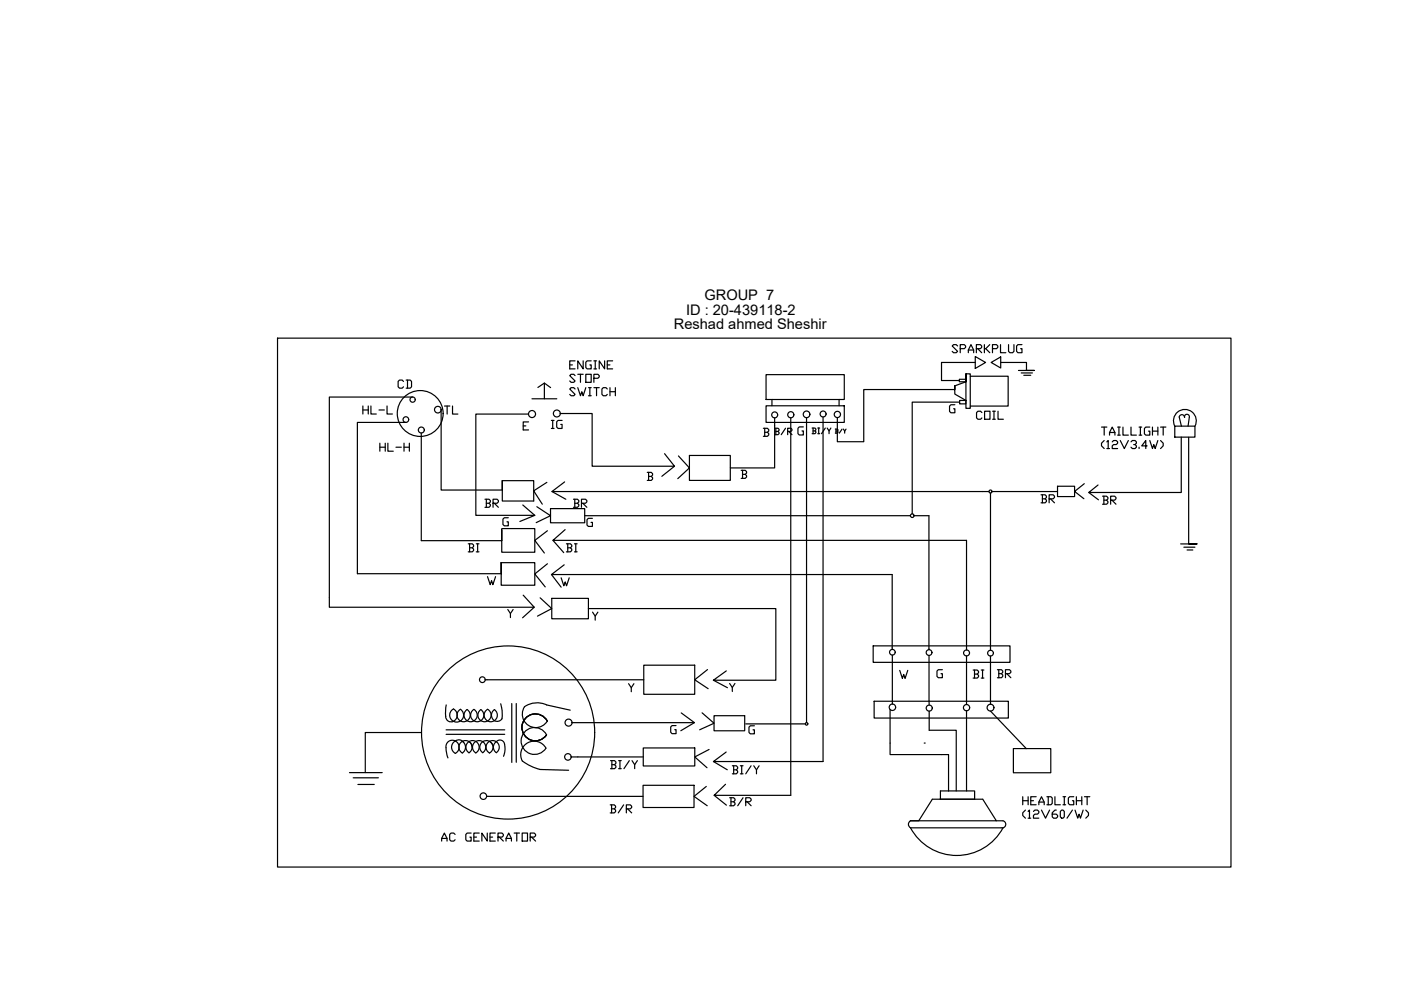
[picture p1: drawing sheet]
<svg xmlns="http://www.w3.org/2000/svg" width="297mm" height="210mm" viewBox="0 0 297 210" stroke-linecap="round" stroke-linejoin="round" font-family="sans-serif">
<!-- layer: 0 -->
<g fill="none" stroke="#000" stroke-width=".25">
<path d="M58.8 71.7h202.2v112.1h-202.2zM120.8 77.4h.6M121.9 76.5h-1.1v1.7h1.1M121.9 79.6l-.2-.2h-.6l-.3 .2 1.1 1.2-.2 .3h-.6l-.3-.3M122.5 79.4h1.1M123.1 79.4v1.7M123.6 76.5v1.7l-1.1-1.7v1.7M124.2 79.4h1.1v1.7h-1.1zM125.3 76.5h-.8l-.3 .3v1.1l.3 .3h.8v-.8h-.2M125.9 78.2h.6M125.9 76.5h.6M126.2 76.5v1.7"/>
<path d="M128.2 76.5v1.7l-1.2-1.7v1.7M128.8 77.4h.5M129.9 76.5h-1.1v1.7h1.1M162.4 79.4h16.6v5.3h-16.6zM204.8 79.3h.9v7.3h-.9v-7.3v1.6l-2.4 .9M205.7 79.8h8v6.3h-8M206.8 76.8h-7.2v3.9h3.8M206.8 75.6l2.2 1.2-2.2 1.3zM210.1 76.8l2.1-1.1v2.3zM212.2 76.8h5.4v1.7h1.7h-3.4M216.5 79.1h2.4M217.1 79.6h1.4"/>
<path d="M86 89.6h-10.2v32h30.5v-2.3v4.8h7.1v-4.8h-7.1M87.5 84.2h-17.7v44.5h43.5l-2.4-2.5M89.3 91.8v22.8h17.1v-2.3v4.8h7v-5h-7M93.5 86.9v17h13v-2v4.3h6.7v-4.3h-6.7M110.9 90.3h.6M112.1 87.8h-11.2v21.5h12.5l-3.2 1.3M112.1 89.5h-1.2v1.7h1.2M112.8 84.6h5.3M114 82.2l1.4-1 1.3 1M115.4 81.2v3.4M118.8 87.7h6.7v11.2h17.5l-2.1-2.7M121.9 82.5l-.2-.3h-.6l-.3 .3 1.1 1.1-.2 .3h-.6l-.3-.3"/>
<path d="M122.5 82.2l.6 1.7 .3-.8 .2 .8 .6-1.7M124.8 82.2h.5M124.8 83.9h.5M125.1 82.2v1.7M125.9 80.2h.9l.2-.3v-.3l-.2-.2h-.9v1.7M125.9 82.2h1.1M126.5 82.2v1.7M128.8 82.5l-.3-.3h-.6l-.3 .3v1.1l.3 .3h.6l.3-.3M129.3 82.2v1.7M129.3 83.1h1.2M130.5 82.2v1.7M143 98.9l-2.7 2.1"/>
<path d="M143.8 96.7l2.4 2.5-2.5 2.3M146.2 96.6h8.6v5.3h-8.6zM157.1 99.7h.9l.3 .3v.3l-.3 .3M157.4 99.7v1.7M162.4 86h16.6v3.6h-16.6zM163.7 84.7v1.3M164.2 90.3v8.9h-9.4M167.7 88.6v80h-16.3l2.4-2.3M170.3 90.5h-.8l-.3 .3v1.1l.3 .3h.8v-.8h-.3M171 88.6v64.6M174.5 88.4v73.1h-23.2l2.7-2M177.9 84.7v1.3"/>
<path d="M178.5 91l-.5 .8M178.8 91l.3 .4v.4M179.4 91l-.3 .4M202.5 85.8h-.9l-.3 .3v1.1l.3 .3h.9v-.8h-.3M203.4 80.4h1.4v.5h-1.4zM203.5 84.9h1.3v.7h-1.3zM203.5 85.3h-10.1v23.6M204.8 84.9l-2.4-1.4v-1.7v.8h-19.3v11.1h-5.6v-5.2M233.5 90.6h1.2M234.1 93.4l-.6 .6v.5l.6 .6M234.1 90.6v1.7M234.7 93.7l.3-.3v1.7"/>
<path d="M234.7 95.1h.5M235.2 92.3v-.6l.6-1.1 .6 1.1v.6M235.2 91.7h1.2M235.8 93.7l.3-.3h.6l.3 .3v.3l-.3 .3h-.6l-.3 .2v.6h1.2M237 90.6h.5M237 92.3h.5M237.2 90.6v1.7M237.5 93.4l.9 1.7 .8-1.7M238.1 90.6v1.7h1.1M239.8 90.6v1.7h1.1M239.8 93.7l.3-.3h.6l.2 .3v.3l-.2 .3h-.3M240.7 94.3l.2 .2v.3l-.2 .3h-.6l-.3-.3"/>
<path d="M241.5 90.6h.6M241.5 92.3h.6M241.5 94.8v.3M241.8 90.6v1.7M243.2 94.5h-1.1l.8-1.1v1.7M243.8 90.6h-.9l-.3 .2v1.2l.3 .3h.9v-.9h-.3M243.8 93.4l.5 1.7 .3-.8 .3 .8 .6-1.7M244.3 90.6v1.7M244.3 91.4h1.2M245.5 90.6v1.7M246.1 93.4l.5 .6v.5l-.5 .6M246.1 90.6h1.1"/>
<path d="M246.6 90.6v1.7M249.1 90.3a2.42 2.42 0 0 1 2.1-3.5 2.42 2.42 0 0 1 2.2 3.5M249.1 90.4h4.3v2.3h-4.3zM250.5 92.7v11.7h-19.7l2-1.6M250.5 90.4l-.5-2a.57 .57 0 0 1 .6-.5 .57 .57 0 0 1 .5 .6 .52 .52 0 0 1 .6-.7 .52 .52 0 0 1 .5 .7l-.3 1.9M252 92.7v22.6h1.8h-3.5M107.8 109.8h-.9l-.3 .3v1.1l.3 .3h.9v-.9h-.3M110.8 107.1l2.6 2.2M113.8 107.4l2.9 1.9-3 1.5M115.9 102.3l-2.7 1.8 1.8 2.8M116.1 119.5l-2.7 2.2 2.2 2.7M116.1 112.5l-2.7 2.1 2 2.7"/>
<path d="M116.7 107.8h7.3v3h-7.3zM117 104.2h92.7M119.6 119.8l-2.7 2h72.3v15.9M119.7 102.2l-2.7 2 3 1.7M119.8 112.3l-2.6 2.3h87.7v23.2M124 109.3h69M125.6 109.9h-.9l-.2 .3v1.1l.2 .3h.9v-.8h-.3M137.2 100.2h.9l.3 .2v.3l-.3 .3M137.5 101h.6l.3 .3v.3l-.3 .3h-.9M137.5 100.2v1.7M157.4 100.6h.6l.3 .3v.2l-.3 .3h-.9M193.8 109.3h3.2v28.4"/>
<path d="M210 104.5v33.4M210.3 104.2h13.8M224.2 103.1h3.6v2.2h-3.6zM229.9 102.6l-2.1 1.6 2 1.5M251 116h2.4M251.7 116.6h1.2M103.4 122.3l.5 1.7 .3-.9 .3 .9 .6-1.7M107.7 129.2l.5 .9v.8M108.8 129.2l-.6 .9M113.3 128.7l-2.5 2.3M114.5 126.7l2.5 2.3-3 1.6M117 126.9h7.8v4.3h-7.8z"/>
<path d="M124.8 129h39.7v15.2h-13.2l2.7-2M125.6 129.8l.6 .8v.9M126.8 129.8l-.6 .8M185.1 136.9h29v3.5h-29zM189.2 138.9v10.4M197 139v10.5M204.9 139.1v10.3M210 139.1v10.2M89.4 155.3h-12v8.5h3.6M94.6 154.7h12.4M94.6 155.7h12.4M94.6 149.5a4.9 4.9 0 0 0 .2 3.2 1.38 1.38 0 0 0 2-.4 1.38 1.38 0 0 0-.7-2 1.48 1.48 0 0 0-.5 2.2 1.48 1.48 0 0 0 2.3 .1 1.48 1.48 0 0 0-.3-2.2 1.4 1.4 0 0 0-.4 2.1 1.4 1.4 0 0 0 2.1 .1 1.4 1.4 0 0 0-.3-2.2 1.4 1.4 0 0 0-.3 2.2 1.4 1.4 0 0 0 2.2-.1 1.4 1.4 0 0 0-.4-2.1 1.4 1.4 0 0 0-.4 2.1 1.4 1.4 0 0 0 2.1 .1 1.4 1.4 0 0 0-.2-2.1 1.4 1.4 0 0 0-.3 2.1 1.4 1.4 0 0 0 2.1-.1 1.4 1.4 0 0 0-.4-2.1"/>
<path d="M96.2 157.3l.3-.2a1.47 1.47 0 0 1 0 2.6 1.48 1.48 0 0 1-.3-2.4zM96.5 157.1a1.21 1.21 0 0 1 1.8 .3M96.5 157.1a1.44 1.44 0 0 0-1.6 .3 1.44 1.44 0 0 0-.3 1.6l.4 1.7M98 157.2a1.48 1.48 0 0 1 0 2.5 1.4 1.4 0 0 1 0-2.5 1.4 1.4 0 0 1 2.1 1.2M99.2 157.5l.2-.3a1.41 1.41 0 0 1 0 2.4 1.41 1.41 0 0 1-.2-2.1zM100.6 157.4l.3-.2a1.4 1.4 0 0 1 0 2.4 1.4 1.4 0 0 1-.3-2.2zM100.9 157.2a1.4 1.4 0 0 1 1.5 .1M100.9 157.2a1.4 1.4 0 0 0-1.5 0M102.1 157.5l.3-.2a1.4 1.4 0 0 1 0 2.3 1.4 1.4 0 0 1-.3-2.1zM102.4 157.3a1.4 1.4 0 0 1 2.1 .7M102.9 144.1h33.6M103.5 157.4l.3-.2a1.4 1.4 0 0 1 0 2.5 1.4 1.4 0 0 1-.3-2.3z"/>
<path d="M103.8 157.2a1.4 1.4 0 0 1 1.4 .1M105 157.5l.2-.2a1.41 1.41 0 0 1 0 2.3 1.41 1.41 0 0 1-.2-2.1zM105.2 157.3a.99 .99 0 0 1 1.1-.3 .99 .99 0 0 1 .7 .9l.1 1-.3 1.5M106.2 149.2l.3 1.8a2.42 2.42 0 0 1-.3 1.7 1.3 1.3 0 0 1-1.8-.4 1.3 1.3 0 0 1 .4-1.8 1.4 1.4 0 0 1 .3 2.1 1.4 1.4 0 0 1-2.2-.1 1.4 1.4 0 0 1 .5-2.1M108.5 149.2v12.5M109.5 149.2v12.4M115.9 155.8a2.85 2.85 0 0 0-4.3-1 2.85 2.85 0 0 0-.2 4.4 2.85 2.85 0 0 0 4.4-.6 2.85 2.85 0 0 0-3.9-1.1 2.85 2.85 0 0 0-1.2 3.9l2.1 1.1 1.7 .6 6.1 .2M116 152.9a2.85 2.85 0 0 0-4.2-1 2.85 2.85 0 0 0-.2 4.4 2.85 2.85 0 0 0 4.3-.5M120.9 150.6l-5-1.1a4.7 4.7 0 0 0-4.7 .4 2.85 2.85 0 0 0 .9 3.9 2.85 2.85 0 0 0 3.9-.9M121.3 153.2h25.9M133.3 145l.5 .8v.9M134.4 145l-.6 .8"/>
<path d="M136.4 158.6h10.9v3.8h-10.9zM136.5 141h10.8v6.2h-10.8zM143.3 153.8h-.8l-.3 .3v1.2l.3 .3h.8v-.9h-.2M144.4 151.2l2.8 2-2.9 1.7M148.9 151.1l2.5 2.2-3.1 1.4M150 142l-2.7 2.1 2.8 1.9M150.3 158.9l-3 1.6 2.6 2.3M151.3 144.2l2.9 1.6M151.4 151.7h6.5v3.2h-6.5zM154.7 144.9l.6 .9v.8M155.8 144.9l-.5 .9M158.1 153.5h12.6"/>
<path d="M159.9 153.9h-.8l-.3 .3v1.1l.3 .3h.8v-.9h-.2M185.3 148.7h28.5v3.5h-28.5zM188.7 150.4v9.6h12.4v7.7M190.8 142.1l.5 1.7 .3-.8 .3 .8 .6-1.7M195.9 157.5h.1M197 150.8v4h5.7v12.9M199.8 142h-.9l-.2 .3v1.1l.2 .3h.9v-.9h-.3M204.9 150.7v17M210 150.8l7.6 7.9M214.9 158.7h7.9v5.1h-7.9zM74.1 163.8h3.3M74.9 164.9h5.3"/>
<path d="M75.9 166.3h3.5M103.2 168.8l33.1 .1M121.1 160.5h15.3M136.3 166.5h10.8v4.7h-10.8zM149.8 166.7l-2.7 2.2 2.8 1.9M151.3 161.5l2.9 1.7M151.4 168.6l2.6 2.1M193 175.5a11.1 11.1 0 0 0 19.7 0M193 174a.84 .84 0 0 0 0 1.5M193 175.5h19.7M199.4 169.5h9l2.8 4.5h-18.2M201.1 167.7h5.5v1.8"/>
<path d="M201.1 167.7h-1.7v1.8h-1.7l-2.9 4.5h-1.8M211.2 174h1.4a.77 .77 0 0 1 .6 .8 .77 .77 0 0 1-.5 .7M216.8 168.9v1.7M216.8 169.8h1.2M217.4 171.8l-.6 .5v.6l.6 .6M218 172l.3-.2v1.7M218 168.9v1.7M218 173.5h.5M218.5 169.8h.6M219.1 172l.3-.2h.6l.3 .2v.3l-.3 .3h-.6l-.3 .3v.6h1.2M219.7 168.9h-1.2v1.7h1.2M220.3 170.6v-.5l.5-1.2 .6 1.2v.5"/>
<path d="M220.3 170.1h1.1M220.8 171.8l.9 1.7 .8-1.7M222 168.9h.8l.3 .3v1.1l-.3 .3h-.8M222.2 168.9v1.7M223.7 168.9v1.7h1.1M224 171.8h-.3l-.6 .5v.9l.3 .3h.6l.2-.3v-.3l-.2-.3h-.9M224.8 172l.3-.2h.3l.3 .2v1.2l-.3 .3h-.3l-.3-.3zM225.4 170.6h.5M225.4 168.9h.5M225.7 168.9v1.7M227.4 171.8l-1.2 1.7M227.7 168.9h-.9l-.3 .3v1.1l.3 .3h.9v-.8h-.3"/>
<path d="M227.9 171.8l.6 1.7 .3-.9 .3 .9 .5-1.7M228.2 169.8h1.2M228.2 168.9v1.7M229.4 168.9v1.7M229.9 168.9h1.2M230.2 171.8l.6 .5v.6l-.6 .6M230.5 168.9v1.7"/>
<circle cx="86.1" cy="89" r=".6"/>
<circle cx="89.1" cy="87.7" r="4.9"/>
<circle cx="89.3" cy="91.2" r=".63"/>
<circle cx="112.8" cy="87.8" r=".75"/>
<circle cx="164.2" cy="88" r=".63"/>
<circle cx="167.7" cy="87.9" r=".65"/>
<circle cx="171" cy="87.9" r=".7"/>
<circle cx="174.5" cy="87.8" r=".63"/>
<circle cx="177.5" cy="87.9" r=".66"/>
<circle cx="193.4" cy="109.3" r=".39"/>
<circle cx="210" cy="104.2" r=".32"/>
<circle cx="189.2" cy="138.3" r=".6"/>
<circle cx="197" cy="138.4" r=".61"/>
<circle cx="204.9" cy="138.4" r=".63"/>
<circle cx="210" cy="138.5" r=".61"/>
<circle cx="102.3" cy="144.1" r=".61"/>
<circle cx="107.7" cy="155.3" r="18.4"/>
<circle cx="120.5" cy="153.2" r=".75"/>
<circle cx="171" cy="153.5" r=".27"/>
<circle cx="189.2" cy="150" r=".68"/>
<circle cx="197" cy="150.1" r=".64"/>
<circle cx="204.9" cy="150" r=".66"/>
<circle cx="210" cy="150" r=".73"/>
<circle cx="102.5" cy="168.8" r=".69"/>
<circle cx="120.4" cy="160.5" r=".69"/>
</g>
<g font-size="4.9">
<text x="83.3" y="83.6">CD</text>
<text x="75.8" y="88.9">HL-L</text>
<text x="115.7" y="92.1">IG</text>
<text x="79.4" y="97">HL-H</text>
<text x="219.4" y="108">BR</text>
<text x="232.5" y="108.3">BR</text>
<text x="98.1" y="118.2">BI</text>
<text x="118.9" y="118.2">BI</text>
<text x="117.8" y="125.6">W</text>
<text x="205" y="145">BI</text>
<text x="210.3" y="145">BR</text>
<text x="154.2" y="165.5">BI/Y</text>
<text x="128.1" y="173.6">B/R</text>
<text x="153.5" y="172.2">B/R</text>
<text x="92.4" y="179.6">AC GENERATOR</text>
</g>
<g font-size="4.4">
<text x="200.7" y="75.8">SPARKPLUG</text>
<text x="93.1" y="88.9">TL</text>
<text x="205.7" y="90">COIL</text>
<text x="163" y="93.5">B/R</text>
<text x="101.6" y="108.7">BR</text>
<text x="120.3" y="108.7">BR</text>
<text x="128.1" y="164">BI/Y</text>
</g>
<text font-size="4" x="171.1" y="93.1">BI/Y</text>
<g font-size="3.1">
<text x="149.3" y="63.7">GROUP 7</text>
<text x="142.9" y="69.9">Reshad ahmed Sheshir</text>
<text x="145.5" y="66.7">ID : 20-439118-2</text>
</g>
</svg>
